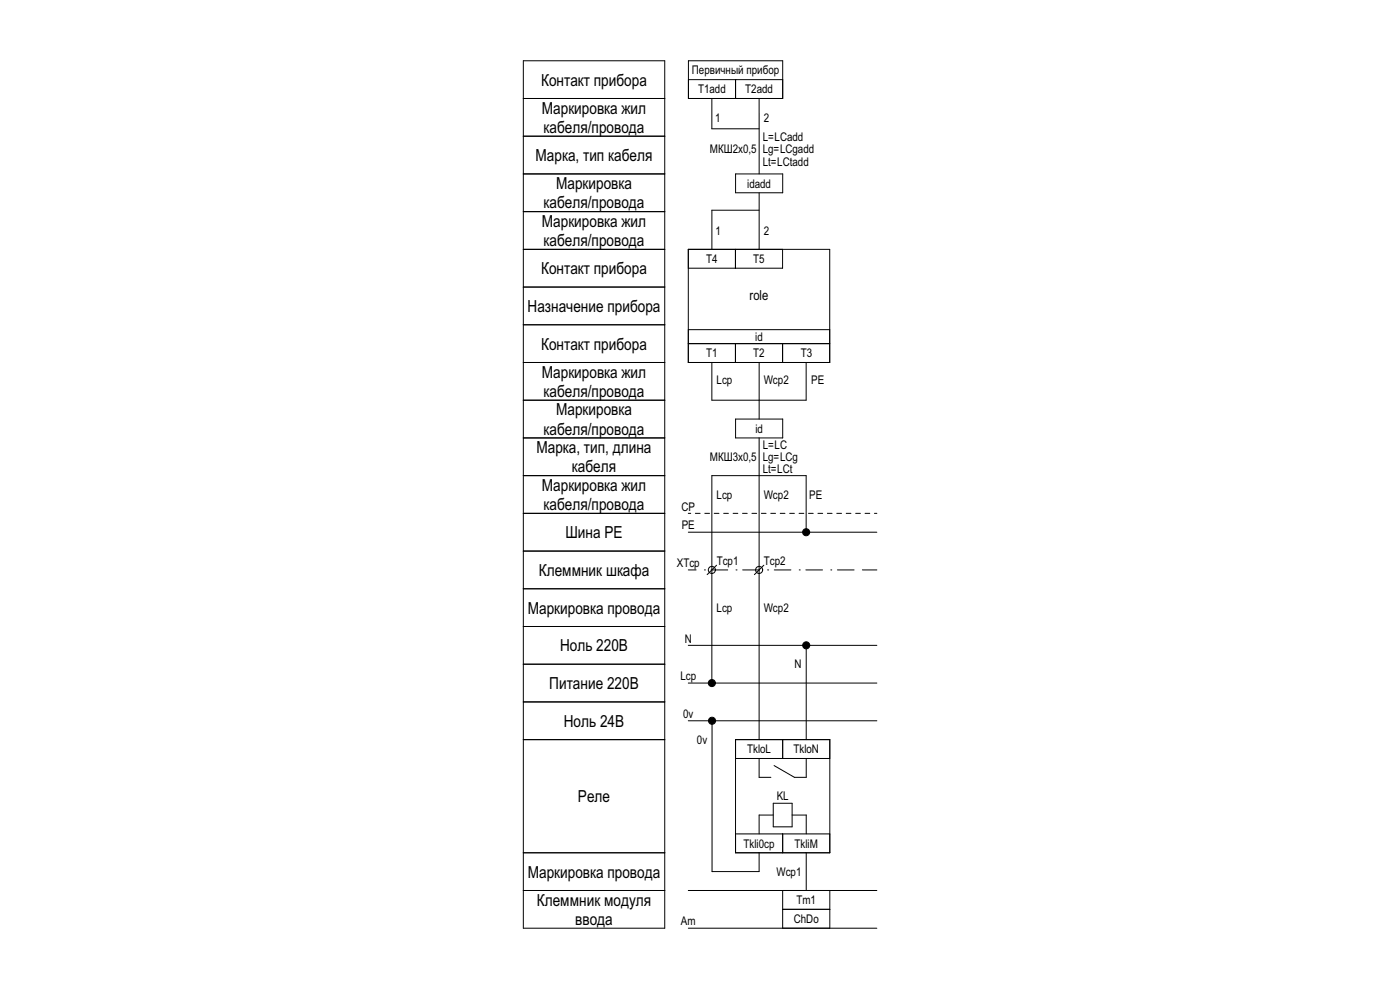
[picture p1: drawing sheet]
<svg xmlns="http://www.w3.org/2000/svg" width="297mm" height="210mm" viewBox="0 0 297 210" stroke-linecap="round" stroke-linejoin="round" font-family="sans-serif">
<!-- layer: cp_names -->
<path d="M111 100.9h30v96h-30zM111 116.9h30M111 108.9h30M111 132.9h30M111 124.9h30M111 140.9h30M111 156.9h30M111 148.9h30M111 188.9h30M111 180.9h30" fill="none" stroke="#000" stroke-width=".21"/>
<!-- layer: id_names -->
<path d="M111 12.9h30v88h-30zM111 36.9h30M111 28.9h30M111 20.9h30M111 52.9h30M111 44.9h30M111 76.9h30M111 68.9h30M111 60.9h30M111 92.9h30M111 84.9h30" fill="none" stroke="#000" stroke-width=".21"/>
<!-- layer: cp_static_do -->
<g fill="none" stroke="#000" stroke-width=".21">
<path d="M146 112.9h40M146 108.9h.5M147.5 108.9h1M149.5 108.9h1M151.5 108.9h1M152 119.9l-2 2M153.5 108.9h1M155.5 108.9h1M157.5 108.9h1M159.5 108.9h1M161 100.9v56M161.5 108.9h1"/>
<path d="M162 119.9l-2 2M163.5 108.9h1M165.5 108.9h1M167.5 108.9h1M169.5 108.9h1M171 112.1v-11.2h-20v43.2M171.5 108.9h1M173.5 108.9h1M175.5 108.9h1M177.5 108.9h1M179.5 108.9h1M181.5 108.9h1"/>
<path d="M183.5 108.9h1M185.5 108.9h.5M146 120.9h1.7M146 136.9h40M149.4 120.9h.1M150.8 120.9h3.6M156.1 120.9h.1M157.6 120.9h3.5M162.8 120.9h.1M164.3 120.9h3.5M169.5 120.9h.1M171 120.9h3.5"/>
<path d="M171 137.6v19.3M176.2 120.9h.1M177.7 120.9h3.5M183 120.9h3M146 152.9h40M146 144.9h40M151.1 153.6v31.3h9.9v-4M156 156.9h20v24h-20zM166 156.9v4M156 176.9h20M156 160.9h20M161 160.9v4h2.5"/>
<path d="M164 172.9h-3v4M164 170.4h4v5h-4zM166 176.9v4M168 172.9h3v4M171 160.9v4h-2.5l-4.3-2.5M146 188.9h40M146 196.9h40M166 192.9h10M166 188.9v8M171 180.9v8M176 188.9v8"/>
<circle cx="171" cy="112.9" r=".75"/>
<circle cx="151" cy="120.9" r=".75"/>
<circle cx="161" cy="120.9" r=".75"/>
<circle cx="171" cy="136.9" r=".75"/>
<circle cx="151" cy="144.9" r=".75"/>
<circle cx="151.1" cy="152.9" r=".75"/>
</g>
<!-- layer: id_static_do -->
<g fill="none" stroke="#000" stroke-width=".21">
<path d="M146 12.9h20v8h-20zM146 16.9h20M156 16.9v4M151 20.9v6.4h10M156 36.9h10v4h-10zM161 20.9v16M146 52.9h30v24h-30zM156 52.9v4M161 40.9v12M161 44.6h-10v8.3M166 52.9v4h-20M146 72.9h30"/>
<path d="M151 76.9v8h20v-8M156 72.9v4M161 76.9v12M166 72.9v4M156 88.9h10v4h-10zM161 92.9v8"/>
</g>
<!-- layer: cp_static_do -->
<g fill="#000">
<circle cx="171" cy="112.9" r=".75"/>
<circle cx="171" cy="136.9" r=".75"/>
<circle cx="151" cy="144.9" r=".75"/>
<circle cx="151.1" cy="152.9" r=".75"/>
</g>
<!-- layer: id_params_do -->
<path d="M146 69.9h30v3h-30z" fill="none" stroke="#000" stroke-width=".21"/>
<g font-size="3.5">
<text x="114.8" y="18.1">Контакт прибора</text>
<text x="114.9" y="24.1">Маркировка жил</text>
<text x="115.3" y="28.2">кабеля/провода</text>
<text x="113.6" y="34.1">Марка, тип кабеля</text>
<text x="118" y="40.1">Маркировка</text>
<text x="115.3" y="44.2">кабеля/провода</text>
<text x="114.9" y="48.1">Маркировка жил</text>
<text x="115.3" y="52.2">кабеля/провода</text>
<text x="114.8" y="58.1">Контакт прибора</text>
<text x="111.9" y="66.1">Назначение прибора</text>
<text x="114.8" y="74.1">Контакт прибора</text>
<text x="114.9" y="80.1">Маркировка жил</text>
<text x="115.3" y="84.2">кабеля/провода</text>
<text x="118" y="88.1">Маркировка</text>
<text x="115.3" y="92.2">кабеля/провода</text>
<text x="113.8" y="96.1">Марка, тип, длина</text>
<text x="121.3" y="100.2">кабеля</text>
<text x="114.9" y="104.1">Маркировка жил</text>
<text x="115.3" y="108.2">кабеля/провода</text>
<text x="120" y="114.1">Шина PE</text>
<text x="114.3" y="122.1">Клеммник шкафа</text>
<text x="112" y="130.1">Маркировка провода</text>
<text x="118.8" y="138.1">Ноль 220В</text>
<text x="116.5" y="146.1">Питание 220В</text>
<text x="119.6" y="154.1">Ноль 24В</text>
<text x="122.6" y="170.1">Реле</text>
<text x="112" y="186.1">Маркировка провода</text>
<text x="113.9" y="192.1">Клеммник модуля</text>
<text x="122" y="196.2">ввода</text>
</g>
<text font-size="2.9" x="159" y="63.6">role</text>
<g font-size="2.5">
<text x="146.8" y="15.8">Первичный прибор</text>
<text x="148.1" y="19.8">T1add</text>
<text x="158.1" y="19.8">T2add</text>
<text x="151.7" y="25.8">1</text>
<text x="162" y="25.8">2</text>
<text x="150.6" y="32.5">МКШ2х0,5</text>
<text x="161.8" y="30">L=LCadd</text>
<text x="161.8" y="32.5">Lg=LCgadd</text>
<text x="161.8" y="35.2">Lt=LCtadd</text>
<text x="158.5" y="39.8">idadd</text>
<text x="151.8" y="49.8">1</text>
<text x="162" y="49.8">2</text>
<text x="149.8" y="55.8">T4</text>
<text x="159.8" y="55.8">T5</text>
<text x="149.8" y="75.8">T1</text>
<text x="159.8" y="75.8">T2</text>
<text x="160.2" y="72.3">id</text>
<text x="169.9" y="75.8">T3</text>
<text x="152" y="81.5">Lcp</text>
<text x="162" y="81.5">Wcp2</text>
<text x="172.1" y="81.5">PE</text>
<text x="160.2" y="91.8">id</text>
<text x="161.8" y="95.2">L=LC</text>
<text x="150.6" y="97.9">МКШ3х0,5</text>
<text x="161.8" y="97.7">Lg=LCg</text>
<text x="161.8" y="100.4">Lt=LCt</text>
<text x="152" y="105.8">Lcp</text>
<text x="162" y="105.8">Wcp2</text>
<text x="171.7" y="105.8">PE</text>
<text x="144.6" y="108.3">CP</text>
<text x="144.6" y="112.3">PE</text>
<text x="152" y="119.8">Tcp1</text>
<text x="162.1" y="119.8">Tcp2</text>
<text x="143.6" y="120.3">XTcp</text>
<text x="152" y="129.8">Lcp</text>
<text x="162" y="129.8">Wcp2</text>
<text x="145.3" y="136.3">N</text>
<text x="168.5" y="141.8">N</text>
<text x="144.3" y="144.3">Lcp</text>
<text x="144.9" y="152.3">0v</text>
<text x="147.9" y="157.8">0v</text>
<text x="158.5" y="159.8">TkloL</text>
<text x="168.3" y="159.8">ТkloN</text>
<text x="164.8" y="169.8">KL</text>
<text x="157.7" y="179.8">Тkli0cp</text>
<text x="168.6" y="179.8">TkliM</text>
<text x="164.7" y="185.8">Wcp1</text>
<text x="169" y="191.8">Tm1</text>
<text x="144.5" y="196.3">Am</text>
<text x="168.4" y="195.8">ChDo</text>
</g>
</svg>
